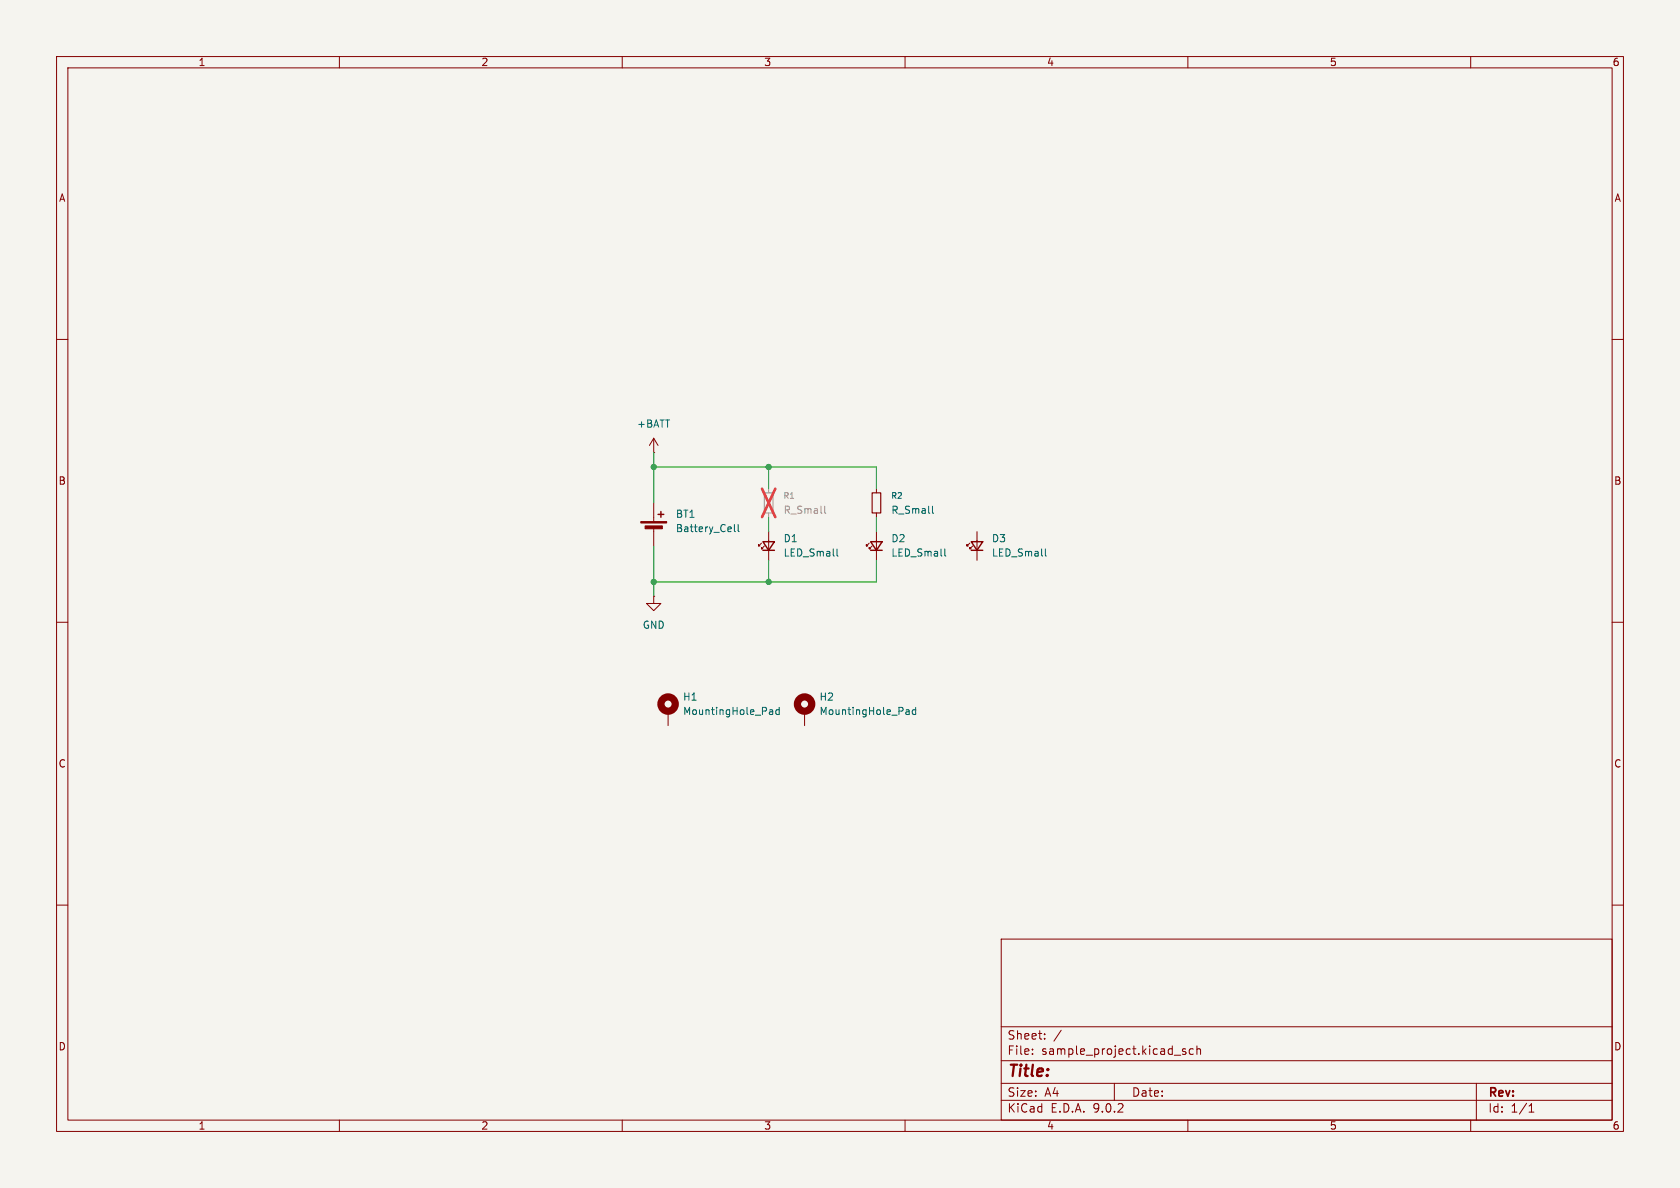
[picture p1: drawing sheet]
(kicad_sch
 (version 20250114)
 (generator "eeschema")
 (generator_version "9.0")
 (paper "A4")
 (lib_symbols
  (symbol "Device:Battery_Cell"
   (pin_numbers (hide yes))
   (pin_names
    (offset 0) (hide yes)) (exclude_from_sim no) (in_bom yes) (on_board yes)
   (property "Reference" "BT" (at 2.54 2.54 0) (effects (font (size 1.27 1.27)) (justify left)))
   (property "Value" "Battery_Cell" (at 2.54 0 0) (effects (font (size 1.27 1.27)) (justify left)))
   (property "Footprint" "" (at 0 1.524 90) (effects (font (size 1.27 1.27)) (hide yes)))
   (property "Datasheet" "~" (at 0 1.524 90) (effects (font (size 1.27 1.27)) (hide yes)))
   (property "Description" "Single-cell battery" (at 0 0 0) (effects (font (size 1.27 1.27)) (hide yes)))
   (symbol "Battery_Cell_0_1"
    (rectangle (start -2.286 1.778) (end 2.286 1.524) (stroke (width 0) (type default)) (fill (type outline)))
    (rectangle (start -1.524 1.016) (end 1.524 0.508) (stroke (width 0) (type default)) (fill (type outline)))
    (polyline (pts (xy 0 1.778) (xy 0 2.54)) (stroke (width 0) (type default)) (fill (type none)))
    (polyline (pts (xy 0 0.762) (xy 0 0)) (stroke (width 0) (type default)) (fill (type none)))
    (polyline (pts (xy 0.762 3.048) (xy 1.778 3.048)) (stroke (width 0.254) (type default)) (fill (type none)))
    (polyline (pts (xy 1.27 3.556) (xy 1.27 2.54)) (stroke (width 0.254) (type default)) (fill (type none))))
   (symbol "Battery_Cell_1_1"
    (pin passive line (at 0 5.08 270) (length 2.54) (name "+" (effects (font (size 1.27 1.27)))) (number "1" (effects (font (size 1.27 1.27)))))
    (pin passive line (at 0 -2.54 90) (length 2.54) (name "-" (effects (font (size 1.27 1.27)))) (number "2" (effects (font (size 1.27 1.27))))))
   (embedded_fonts no))
  (symbol "Device:LED_Small"
   (pin_numbers (hide yes))
   (pin_names
    (offset 0.254) (hide yes)) (exclude_from_sim no) (in_bom yes) (on_board yes)
   (property "Reference" "D" (at -1.27 3.175 0) (effects (font (size 1.27 1.27)) (justify left)))
   (property "Value" "LED_Small" (at -4.445 -2.54 0) (effects (font (size 1.27 1.27)) (justify left)))
   (property "Footprint" "" (at 0 0 90) (effects (font (size 1.27 1.27)) (hide yes)))
   (property "Datasheet" "~" (at 0 0 90) (effects (font (size 1.27 1.27)) (hide yes)))
   (property "Description" "Light emitting diode, small symbol" (at 0 0 0) (effects (font (size 1.27 1.27)) (hide yes)))
   (property "Sim.Pin" "1=K 2=A" (at 0 0 0) (effects (font (size 1.27 1.27)) (hide yes)))
   (symbol "LED_Small_0_1"
    (polyline (pts (xy -0.762 -1.016) (xy -0.762 1.016)) (stroke (width 0.254) (type default)) (fill (type none)))
    (polyline (pts (xy 0 0.762) (xy -0.508 1.27) (xy -0.254 1.27) (xy -0.508 1.27) (xy -0.508 1.016)) (stroke (width 0) (type default)) (fill (type none)))
    (polyline (pts (xy 0.508 1.27) (xy 0 1.778) (xy 0.254 1.778) (xy 0 1.778) (xy 0 1.524)) (stroke (width 0) (type default)) (fill (type none)))
    (polyline (pts (xy 0.762 -1.016) (xy -0.762 0) (xy 0.762 1.016) (xy 0.762 -1.016)) (stroke (width 0.254) (type default)) (fill (type none)))
    (polyline (pts (xy 1.016 0) (xy -0.762 0)) (stroke (width 0) (type default)) (fill (type none))))
   (symbol "LED_Small_1_1"
    (pin passive line (at -2.54 0 0) (length 1.778) (name "K" (effects (font (size 1.27 1.27)))) (number "1" (effects (font (size 1.27 1.27)))))
    (pin passive line (at 2.54 0 180) (length 1.778) (name "A" (effects (font (size 1.27 1.27)))) (number "2" (effects (font (size 1.27 1.27))))))
   (embedded_fonts no))
  (symbol "Device:R_Small"
   (pin_numbers (hide yes))
   (pin_names
    (offset 0.254) (hide yes)) (exclude_from_sim no) (in_bom yes) (on_board yes)
   (property "Reference" "R" (at 0 0 90) (effects (font (size 1.016 1.016))))
   (property "Value" "R_Small" (at 1.778 0 90) (effects (font (size 1.27 1.27))))
   (property "Footprint" "" (at 0 0 0) (effects (font (size 1.27 1.27)) (hide yes)))
   (property "Datasheet" "~" (at 0 0 0) (effects (font (size 1.27 1.27)) (hide yes)))
   (property "Description" "Resistor, small symbol" (at 0 0 0) (effects (font (size 1.27 1.27)) (hide yes)))
   (symbol "R_Small_0_1"
    (rectangle (start -0.762 1.778) (end 0.762 -1.778) (stroke (width 0.2032) (type default)) (fill (type none))))
   (symbol "R_Small_1_1"
    (pin passive line (at 0 2.54 270) (length 0.762) (name "~" (effects (font (size 1.27 1.27)))) (number "1" (effects (font (size 1.27 1.27)))))
    (pin passive line (at 0 -2.54 90) (length 0.762) (name "~" (effects (font (size 1.27 1.27)))) (number "2" (effects (font (size 1.27 1.27))))))
   (embedded_fonts no))
  (symbol "Mechanical:MountingHole_Pad"
   (pin_numbers (hide yes))
   (pin_names
    (offset 1.016) (hide yes)) (exclude_from_sim no) (in_bom no) (on_board yes)
   (property "Reference" "H" (at 0 6.35 0) (effects (font (size 1.27 1.27))))
   (property "Value" "MountingHole_Pad" (at 0 4.445 0) (effects (font (size 1.27 1.27))))
   (property "Footprint" "" (at 0 0 0) (effects (font (size 1.27 1.27)) (hide yes)))
   (property "Datasheet" "~" (at 0 0 0) (effects (font (size 1.27 1.27)) (hide yes)))
   (property "Description" "Mounting Hole with connection" (at 0 0 0) (effects (font (size 1.27 1.27)) (hide yes)))
   (symbol "MountingHole_Pad_0_1"
    (circle (center 0 1.27) (radius 1.27) (stroke (width 1.27) (type default)) (fill (type none))))
   (symbol "MountingHole_Pad_1_1"
    (pin input line (at 0 -2.54 90) (length 2.54) (name "1" (effects (font (size 1.27 1.27)))) (number "1" (effects (font (size 1.27 1.27))))))
   (embedded_fonts no))
  (symbol "power:+BATT"
   (power)
   (pin_numbers (hide yes))
   (pin_names
    (offset 0) (hide yes)) (exclude_from_sim no) (in_bom yes) (on_board yes)
   (property "Reference" "#PWR" (at 0 -3.81 0) (effects (font (size 1.27 1.27)) (hide yes)))
   (property "Value" "+BATT" (at 0 3.556 0) (effects (font (size 1.27 1.27))))
   (property "Footprint" "" (at 0 0 0) (effects (font (size 1.27 1.27)) (hide yes)))
   (property "Datasheet" "" (at 0 0 0) (effects (font (size 1.27 1.27)) (hide yes)))
   (property "Description" "Power symbol creates a global label with name \"+BATT\"" (at 0 0 0) (effects (font (size 1.27 1.27)) (hide yes)))
   (symbol "+BATT_0_1"
    (polyline (pts (xy -0.762 1.27) (xy 0 2.54)) (stroke (width 0) (type default)) (fill (type none)))
    (polyline (pts (xy 0 2.54) (xy 0.762 1.27)) (stroke (width 0) (type default)) (fill (type none)))
    (polyline (pts (xy 0 0) (xy 0 2.54)) (stroke (width 0) (type default)) (fill (type none))))
   (symbol "+BATT_1_1"
    (pin power_in line (at 0 0 90) (length 0) (name "~" (effects (font (size 1.27 1.27)))) (number "1" (effects (font (size 1.27 1.27))))))
   (embedded_fonts no))
  (symbol "power:GND"
   (power)
   (pin_numbers (hide yes))
   (pin_names
    (offset 0) (hide yes)) (exclude_from_sim no) (in_bom yes) (on_board yes)
   (property "Reference" "#PWR" (at 0 -6.35 0) (effects (font (size 1.27 1.27)) (hide yes)))
   (property "Value" "GND" (at 0 -3.81 0) (effects (font (size 1.27 1.27))))
   (property "Footprint" "" (at 0 0 0) (effects (font (size 1.27 1.27)) (hide yes)))
   (property "Datasheet" "" (at 0 0 0) (effects (font (size 1.27 1.27)) (hide yes)))
   (property "Description" "Power symbol creates a global label with name \"GND\" , ground" (at 0 0 0) (effects (font (size 1.27 1.27)) (hide yes)))
   (symbol "GND_0_1"
    (polyline (pts (xy 0 0) (xy 0 -1.27) (xy 1.27 -1.27) (xy 0 -2.54) (xy -1.27 -1.27) (xy 0 -1.27)) (stroke (width 0) (type default)) (fill (type none))))
   (symbol "GND_1_1"
    (pin power_in line (at 0 0 270) (length 0) (name "~" (effects (font (size 1.27 1.27)))) (number "1" (effects (font (size 1.27 1.27))))))
   (embedded_fonts no)))
 (junction
  (at 115.57 102.87)
  (diameter 0)
  (color 0 0 0 0))
 (junction
  (at 135.89 82.55)
  (diameter 0)
  (color 0 0 0 0))
 (junction
  (at 115.57 82.55)
  (diameter 0)
  (color 0 0 0 0))
 (junction
  (at 135.89 102.87)
  (diameter 0)
  (color 0 0 0 0))
 (wire
  (pts (xy 115.57 82.55) (xy 135.89 82.55))
  (stroke (width 0) (type default)))
 (wire
  (pts (xy 115.57 105.41) (xy 115.57 102.87))
  (stroke (width 0) (type default)))
 (wire
  (pts (xy 135.89 82.55) (xy 154.94 82.55))
  (stroke (width 0) (type default)))
 (wire
  (pts (xy 115.57 88.9) (xy 115.57 82.55))
  (stroke (width 0) (type default)))
 (wire
  (pts (xy 135.89 99.06) (xy 135.89 102.87))
  (stroke (width 0) (type default)))
 (wire
  (pts (xy 115.57 102.87) (xy 135.89 102.87))
  (stroke (width 0) (type default)))
 (wire
  (pts (xy 154.94 82.55) (xy 154.94 86.36))
  (stroke (width 0) (type default)))
 (wire
  (pts (xy 115.57 80.01) (xy 115.57 82.55))
  (stroke (width 0) (type default)))
 (wire
  (pts (xy 135.89 82.55) (xy 135.89 86.36))
  (stroke (width 0) (type default)))
 (wire
  (pts (xy 154.94 91.44) (xy 154.94 93.98))
  (stroke (width 0) (type default)))
 (wire
  (pts (xy 115.57 102.87) (xy 115.57 96.52))
  (stroke (width 0) (type default)))
 (wire
  (pts (xy 154.94 99.06) (xy 154.94 102.87))
  (stroke (width 0) (type default)))
 (wire
  (pts (xy 135.89 91.44) (xy 135.89 93.98))
  (stroke (width 0) (type default)))
 (wire
  (pts (xy 135.89 102.87) (xy 154.94 102.87))
  (stroke (width 0) (type default)))
 (symbol
  (lib_id "Mechanical:MountingHole_Pad")
  (at 118.11 125.73 0)
  (unit 1)
  (exclude_from_sim no)
  (in_bom no)
  (on_board yes)
  (dnp no)
  (fields_autoplaced yes)
  (property "Reference" "H1" (at 120.65 123.1899 0) (effects (font (size 1.27 1.27)) (justify left)))
  (property "Value" "MountingHole_Pad" (at 120.65 125.7299 0) (effects (font (size 1.27 1.27)) (justify left)))
  (property "Footprint" "MountingHole:MountingHole_3.2mm_M3_Pad_Via" (at 118.11 125.73 0) (effects (font (size 1.27 1.27)) (hide yes)))
  (property "Datasheet" "~" (at 118.11 125.73 0) (effects (font (size 1.27 1.27)) (hide yes)))
  (property "Description" "Mounting Hole with connection" (at 118.11 125.73 0) (effects (font (size 1.27 1.27)) (hide yes)))
  (pin "1"))
 (symbol
  (lib_id "Mechanical:MountingHole_Pad")
  (at 142.24 125.73 0)
  (unit 1)
  (exclude_from_sim no)
  (in_bom no)
  (on_board yes)
  (dnp no)
  (fields_autoplaced yes)
  (property "Reference" "H2" (at 144.78 123.1899 0) (effects (font (size 1.27 1.27)) (justify left)))
  (property "Value" "MountingHole_Pad" (at 144.78 125.7299 0) (effects (font (size 1.27 1.27)) (justify left)))
  (property "Footprint" "MountingHole:MountingHole_3.2mm_M3_Pad_Via" (at 142.24 125.73 0) (effects (font (size 1.27 1.27)) (hide yes)))
  (property "Datasheet" "~" (at 142.24 125.73 0) (effects (font (size 1.27 1.27)) (hide yes)))
  (property "Description" "Mounting Hole with connection" (at 142.24 125.73 0) (effects (font (size 1.27 1.27)) (hide yes)))
  (pin "1"))
 (symbol
  (lib_id "power:GND")
  (at 115.57 105.41 0)
  (unit 1)
  (exclude_from_sim no)
  (in_bom yes)
  (on_board yes)
  (dnp no)
  (fields_autoplaced yes)
  (property "Reference" "#PWR02" (at 115.57 111.76 0) (effects (font (size 1.27 1.27)) (hide yes)))
  (property "Value" "GND" (at 115.57 110.49 0) (effects (font (size 1.27 1.27))))
  (property "Footprint" "" (at 115.57 105.41 0) (effects (font (size 1.27 1.27)) (hide yes)))
  (property "Datasheet" "" (at 115.57 105.41 0) (effects (font (size 1.27 1.27)) (hide yes)))
  (property "Description" "Power symbol creates a global label with name \"GND\" , ground" (at 115.57 105.41 0) (effects (font (size 1.27 1.27)) (hide yes)))
  (pin "1"))
 (symbol
  (lib_id "Device:LED_Small")
  (at 135.89 96.52 90)
  (unit 1)
  (exclude_from_sim no)
  (in_bom yes)
  (on_board yes)
  (dnp no)
  (fields_autoplaced yes)
  (property "Reference" "D1" (at 138.43 95.1864 90) (effects (font (size 1.27 1.27)) (justify right)))
  (property "Value" "LED_Small" (at 138.43 97.7264 90) (effects (font (size 1.27 1.27)) (justify right)))
  (property "Footprint" "LED_SMD:LED_0805_2012Metric" (at 135.89 96.52 90) (effects (font (size 1.27 1.27)) (hide yes)))
  (property "Datasheet" "~" (at 135.89 96.52 90) (effects (font (size 1.27 1.27)) (hide yes)))
  (property "Description" "Light emitting diode, small symbol" (at 135.89 96.52 0) (effects (font (size 1.27 1.27)) (hide yes)))
  (property "Sim.Pin" "1=K 2=A" (at 135.89 96.52 0) (effects (font (size 1.27 1.27)) (hide yes)))
  (pin "1")
  (pin "2"))
 (symbol
  (lib_id "Device:R_Small")
  (at 135.89 88.9 0)
  (unit 1)
  (exclude_from_sim no)
  (in_bom yes)
  (on_board yes)
  (dnp yes)
  (fields_autoplaced yes)
  (property "Reference" "R1" (at 138.43 87.6299 0) (effects (font (size 1.016 1.016)) (justify left)))
  (property "Value" "R_Small" (at 138.43 90.1699 0) (effects (font (size 1.27 1.27)) (justify left)))
  (property "Footprint" "Resistor_SMD:R_0805_2012Metric" (at 135.89 88.9 0) (effects (font (size 1.27 1.27)) (hide yes)))
  (property "Datasheet" "~" (at 135.89 88.9 0) (effects (font (size 1.27 1.27)) (hide yes)))
  (property "Description" "Resistor, small symbol" (at 135.89 88.9 0) (effects (font (size 1.27 1.27)) (hide yes)))
  (pin "1")
  (pin "2"))
 (symbol
  (lib_id "Device:R_Small")
  (at 154.94 88.9 0)
  (unit 1)
  (exclude_from_sim no)
  (in_bom yes)
  (on_board yes)
  (dnp no)
  (fields_autoplaced yes)
  (property "Reference" "R2" (at 157.48 87.6299 0) (effects (font (size 1.016 1.016)) (justify left)))
  (property "Value" "R_Small" (at 157.48 90.1699 0) (effects (font (size 1.27 1.27)) (justify left)))
  (property "Footprint" "Resistor_THT:R_Axial_DIN0207_L6.3mm_D2.5mm_P10.16mm_Horizontal" (at 154.94 88.9 0) (effects (font (size 1.27 1.27)) (hide yes)))
  (property "Datasheet" "~" (at 154.94 88.9 0) (effects (font (size 1.27 1.27)) (hide yes)))
  (property "Description" "Resistor, small symbol" (at 154.94 88.9 0) (effects (font (size 1.27 1.27)) (hide yes)))
  (pin "1")
  (pin "2"))
 (symbol
  (lib_id "Device:LED_Small")
  (at 172.72 96.52 90)
  (unit 1)
  (exclude_from_sim no)
  (in_bom yes)
  (on_board yes)
  (dnp no)
  (fields_autoplaced yes)
  (property "Reference" "D3" (at 175.26 95.1864 90) (effects (font (size 1.27 1.27)) (justify right)))
  (property "Value" "LED_Small" (at 175.26 97.7264 90) (effects (font (size 1.27 1.27)) (justify right)))
  (property "Footprint" "LED_SMD:LED_0805_2012Metric" (at 172.72 96.52 90) (effects (font (size 1.27 1.27)) (hide yes)))
  (property "Datasheet" "~" (at 172.72 96.52 90) (effects (font (size 1.27 1.27)) (hide yes)))
  (property "Description" "Light emitting diode, small symbol" (at 172.72 96.52 0) (effects (font (size 1.27 1.27)) (hide yes)))
  (property "Sim.Pin" "1=K 2=A" (at 172.72 96.52 0) (effects (font (size 1.27 1.27)) (hide yes)))
  (pin "1")
  (pin "2"))
 (symbol
  (lib_id "Device:LED_Small")
  (at 154.94 96.52 90)
  (unit 1)
  (exclude_from_sim no)
  (in_bom yes)
  (on_board yes)
  (dnp no)
  (fields_autoplaced yes)
  (property "Reference" "D2" (at 157.48 95.1864 90) (effects (font (size 1.27 1.27)) (justify right)))
  (property "Value" "LED_Small" (at 157.48 97.7264 90) (effects (font (size 1.27 1.27)) (justify right)))
  (property "Footprint" "LED_THT:LED_D3.0mm" (at 154.94 96.52 90) (effects (font (size 1.27 1.27)) (hide yes)))
  (property "Datasheet" "~" (at 154.94 96.52 90) (effects (font (size 1.27 1.27)) (hide yes)))
  (property "Description" "Light emitting diode, small symbol" (at 154.94 96.52 0) (effects (font (size 1.27 1.27)) (hide yes)))
  (property "Sim.Pin" "1=K 2=A" (at 154.94 96.52 0) (effects (font (size 1.27 1.27)) (hide yes)))
  (pin "1")
  (pin "2"))
 (symbol
  (lib_id "Device:Battery_Cell")
  (at 115.57 93.98 0)
  (unit 1)
  (exclude_from_sim no)
  (in_bom yes)
  (on_board yes)
  (dnp no)
  (fields_autoplaced yes)
  (property "Reference" "BT1" (at 119.38 90.8684 0) (effects (font (size 1.27 1.27)) (justify left)))
  (property "Value" "Battery_Cell" (at 119.38 93.4084 0) (effects (font (size 1.27 1.27)) (justify left)))
  (property "Footprint" "Battery:BatteryHolder_Keystone_1060_1x2032" (at 115.57 92.456 90) (effects (font (size 1.27 1.27)) (hide yes)))
  (property "Datasheet" "~" (at 115.57 92.456 90) (effects (font (size 1.27 1.27)) (hide yes)))
  (property "Description" "Single-cell battery" (at 115.57 93.98 0) (effects (font (size 1.27 1.27)) (hide yes)))
  (pin "2")
  (pin "1"))
 (symbol
  (lib_id "power:+BATT")
  (at 115.57 80.01 0)
  (unit 1)
  (exclude_from_sim no)
  (in_bom yes)
  (on_board yes)
  (dnp no)
  (fields_autoplaced yes)
  (property "Reference" "#PWR01" (at 115.57 83.82 0) (effects (font (size 1.27 1.27)) (hide yes)))
  (property "Value" "+BATT" (at 115.57 74.93 0) (effects (font (size 1.27 1.27))))
  (property "Footprint" "" (at 115.57 80.01 0) (effects (font (size 1.27 1.27)) (hide yes)))
  (property "Datasheet" "" (at 115.57 80.01 0) (effects (font (size 1.27 1.27)) (hide yes)))
  (property "Description" "Power symbol creates a global label with name \"+BATT\"" (at 115.57 80.01 0) (effects (font (size 1.27 1.27)) (hide yes)))
  (pin "1"))
 (sheet_instances
  (path ""
   (page "1")))
 (embedded_fonts no))
